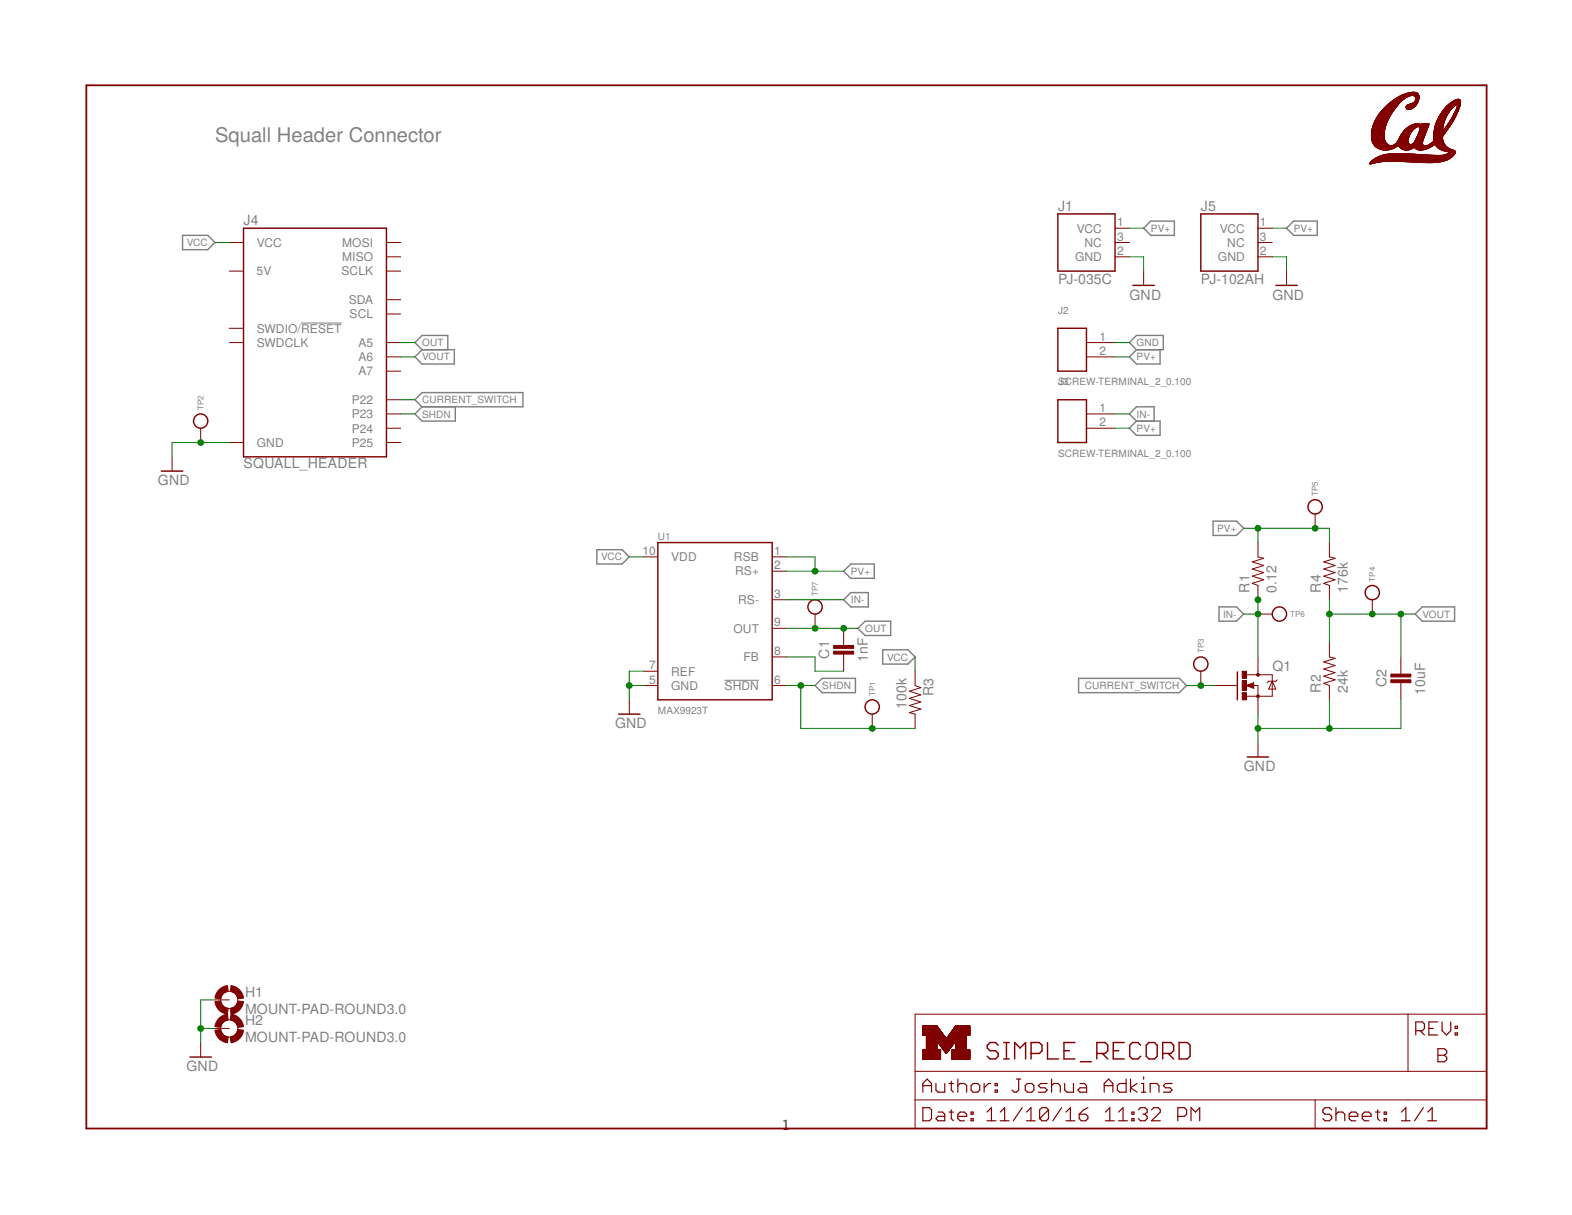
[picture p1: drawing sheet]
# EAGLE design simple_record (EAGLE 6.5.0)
AUTHOR: Joshua Adkins; REV: B; TITLE: SIMPLE_RECORD
FRAME1 (LETTER_L): HEIGHT: 8.5in; WIDTH: 11in

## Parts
C1  1nF  CAPACITOR  [0402_CAP]
C2  10uF  CAPACITOR0603_CAP  [0603_CAP]
H1  MOUNT-PAD-ROUND3.0  [3,0-PAD]
H2  MOUNT-PAD-ROUND3.0  [3,0-PAD]
J1  PJ-035C  [PJ-035C]
J2  SCREW-TERMINAL_2_0.100  [CONN_BLOCK_2]
J3  SCREW-TERMINAL_2_0.100  [CONN_BLOCK_2]
J4  SQUALL_HEADER  [SQUALL_HEADER]
J5  PJ-102AH  [PJ-102AH]
Q1  MOSFET-NCHANNELSMD  [SOT23-3]
R1  0.12  RESISTOR  [0603-RES]
R2  24k  RESISTOR  [0603-RES]
R3  100k  RESISTOR  [0603-RES]
R4  176k  RESISTOR  [0603-RES]
TP1  TEST_POINT_0.040IN  [TESTPOINT_0.040IN]
TP2  TEST_POINT_0.040IN  [TESTPOINT_0.040IN]
TP3  TEST_POINT_0.040IN  [TESTPOINT_0.040IN]
TP4  TEST_POINT_0.040IN  [TESTPOINT_0.040IN]
TP5  TEST_POINT_0.040IN  [TESTPOINT_0.040IN]
TP6  TEST_POINT_0.040IN  [TESTPOINT_0.040IN]
TP7  TEST_POINT_0.040IN  [TESTPOINT_0.040IN]
U1  MAX9923T  MAX9923H  [UMAX10]
U$1  UCB_CAL75MIL  [UCB_CAL_75MIL]

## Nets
CURRENT_SWITCH: J4.A2(P22) Q1.1(G) TP3.TESTPOINT
GND: C2.2 H1.B3,0(MOUNT) H2.B3,0(MOUNT) J1.2(GND) J2.1 J4.A9(GND) J4.A10(GND) J5.2(GND) Q1.2(S) R2.1 TP2.TESTPOINT U1.5(GND) U1.7(REF)
IN-: J3.1 Q1.3(D) R1.1 TP6.TESTPOINT U1.3(RS-)
N$7: C1.2 U1.8(FB)
OUT: C1.1 J4.B9(A5) TP7.TESTPOINT U1.9(OUT)
PV+: J1.1(VCC) J2.2 J3.2 J5.1(VCC) R1.2 R4.2 TP5.TESTPOINT U1.1(RSB) U1.2(RS+)
SHDN: J4.A4(P23) R3.2 TP1.TESTPOINT U1.6(!SHDN)
VCC: J4.A1(VCC) J4.A3(VCC) R3.1 U1.10(VDD)
VOUT: C2.1 J4.B7(A6) R2.2 R4.1 TP4.TESTPOINT
Unconnected: J1.3(NC) J4.A5(5V) J4.A6(P24) J4.A7(5V) J4.A8(P25) J4.B1(SDA) J4.B2(SWDCLK) J4.B3(SCL) J4.B4(SWDIO/!RESET) J4.B5(A7) J4.B6(MOSI) J4.B8(MISO) J4.B10(SCLK) J5.3(NC)

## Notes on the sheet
- Squall Header Connector

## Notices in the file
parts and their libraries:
SparkFun-Aesthetics: Licensing: CC v3.0 Share-Alike You are welcome to use this library for commercial purposes.
